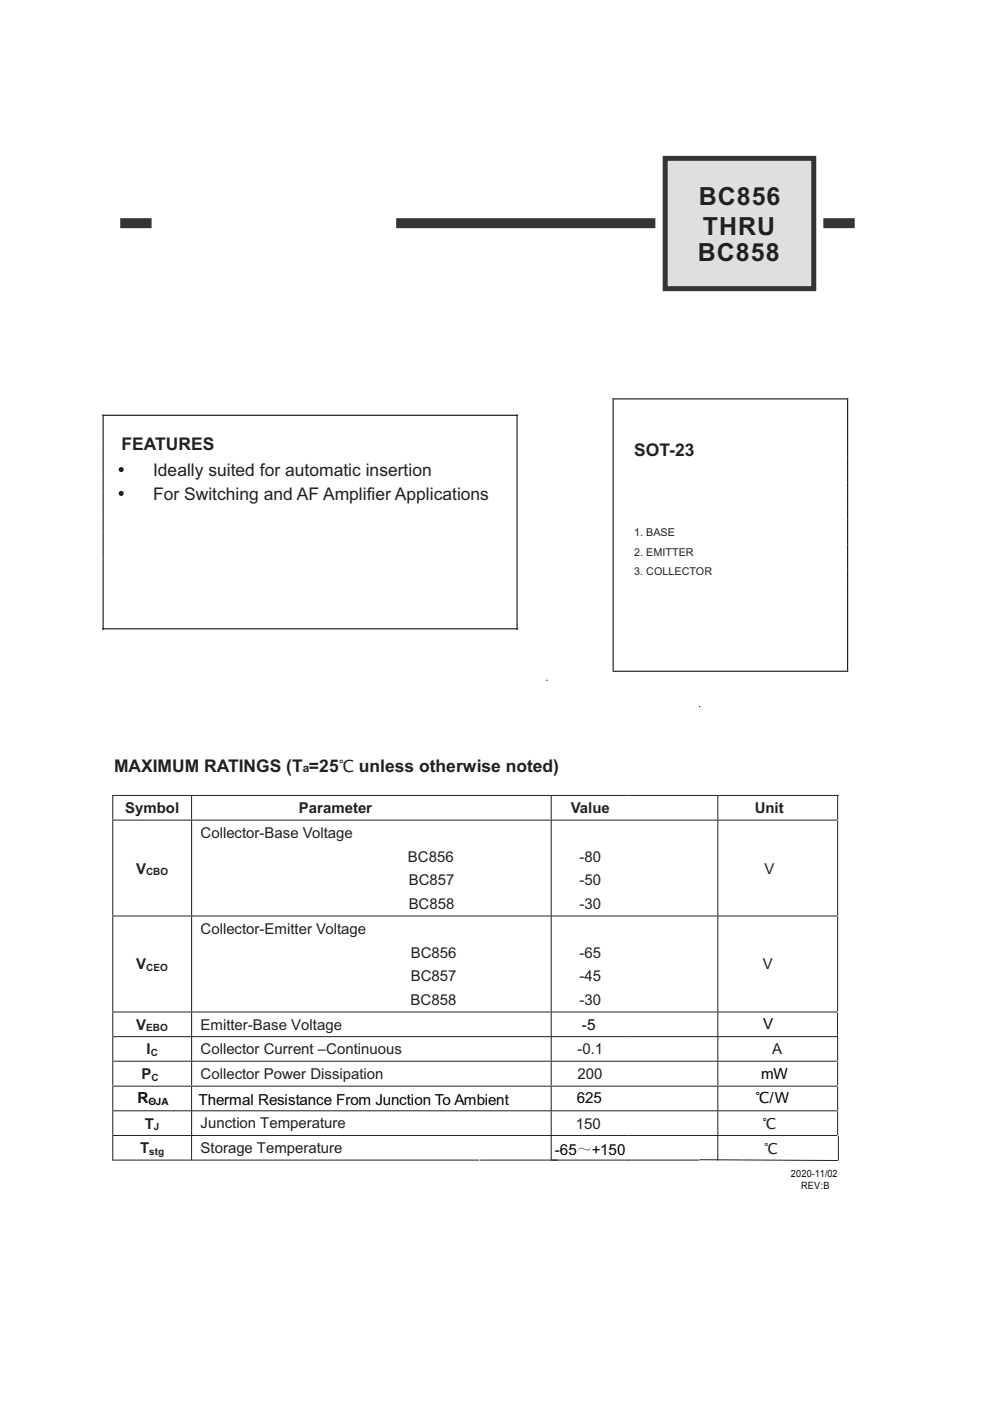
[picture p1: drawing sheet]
<svg xmlns="http://www.w3.org/2000/svg" width="210mm" height="297mm" viewBox="0 0 210 297" stroke-linecap="round" stroke-linejoin="round" font-family="sans-serif">
<g fill="#231f20">
<circle cx="25.7" cy="99.6" r=".54"/>
<circle cx="25.7" cy="104.6" r=".54"/>
</g>
<path d="M129.9 84.6h50M130 84.4v57.8M179.8 84.4v58M129.9 142.3h50M148.4 149.7v.3" fill="none" stroke="#231f20" stroke-width=".25"/>
<path d="M152.2 89.6h24.1v22h-24.1z" fill="#fff"/>
<path d="M152.2 89.6h24.1v22h-24.1z" fill="none" stroke="#fff" stroke-width=".26"/>
<g fill="none" stroke="#231f20" stroke-width=".21">
<path d="M23.8 168.6h154.1M23.8 173.9h153.8M23.9 168.6v5.2M23.9 174v20.1M40.6 168.7v5.1M40.6 174v20.1M116.9 168.7v5.1M116.9 174v20.1M148.4 168.6v.1M152.3 168.7v5.1M152.3 174v20.1M177.7 168.7v5.1"/>
<path d="M177.7 174v20.1M23.8 194.2h153.8M23.9 194.3v20.2M40.6 194.3v20.2M116.9 194.3v20.2M152.3 194.3v20.2M177.7 194.3v20.2M23.8 214.6h153.8M23.8 219.8h153.8M23.9 214.6v5.1M23.9 219.9v5M40.6 214.6v5.1"/>
<path d="M40.6 219.9v5M116.9 214.6v5.1M116.9 219.9v5M152.3 214.6v5.1M152.3 219.9v5M177.7 219.9v5M23.8 230.3h153.8M23.8 225h153.8M23.8 235.5h153.8M23.9 230.4v5M23.9 225.1v5M23.9 235.6v5.1"/>
<path d="M40.6 230.4v5M40.6 225.1v5M40.6 235.6v5.1M116.9 230.4v5M116.9 225.1v5M116.9 235.6v5.1M152.3 230.4v5M152.3 225.1v5M152.3 235.6v5.1M177.7 230.4v5M177.7 225.1v5M177.7 235.6v5.1"/>
<path d="M23.8 240.7h153.8M23.8 246h16.8M23.9 240.8v5.2M40.6 240.8v5.2M40.7 246h61M101.8 246h46.5M116.9 240.8v5.2M148.4 245.9l29.3 .1M152.3 240.8v5.2"/>
</g>
<path d="M122.8 243.6a1.41 1.41 0 0 1 1.6 .1l.4 .1 .5-.4a.77 .77 0 0 1-1.4 .3 .92 .92 0 0 0-1.3 .2z" fill="#221f20"/>
<path d="M25.5 47.3h6.6M84 47.3h55M174.6 47.3h6.7" fill="none" stroke="#323435" stroke-width="2.1" stroke-linecap="butt"/>
<path d="M141.1 33.6h31.5v27.6h-31.5z" fill="#dbdfe7"/>
<path d="M141.1 33.6h31.5v27.6h-31.5z" fill="none" stroke="#323435" stroke-width="1.1" stroke-linecap="butt"/>
<path d="M21.7 88.1h88.2M21.9 87.9v45.7M109.7 87.9v45.7M21.7 133.3h88.2M116 144.1v.3" fill="none" stroke="#231f20" stroke-width=".25"/>
<path d="M177.6 214.7v5.3M177.8 240.8v5.2" fill="none" stroke="#231f20" stroke-width=".21"/>
<g font-size="5.3" fill="#221e1f">
<text x="148.2" y="43.6">BC856</text>
<text x="149.1" y="49.7">THRU</text>
<text x="148" y="55.4">BC858</text>
</g>
<g font-size="3.7" fill="#231f20">
<text x="25.8" y="95.4">FEATURES</text>
<text x="32.5" y="100.9">Ideally suited for automatic insertion</text>
<text x="134.5" y="96.6">SOT-23</text>
<text x="32.5" y="106">For Switching and AF Amplifier Applications</text>
<text x="24.2" y="163.7">MAXIMUM RATINGS (T =25℃ unless otherwise noted)</text>
</g>
<g font-size="3.2" fill="#231f20">
<text x="26.5" y="172.4">Symbol</text>
<text x="63.4" y="172.4">Parameter</text>
<text x="121.1" y="172.4">Value</text>
<text x="160.1" y="172.4">Unit</text>
<text x="42.5" y="177.6">Collector-Base Voltage</text>
<text x="28.9" y="185.2">V</text>
<text x="86.5" y="182.7">BC856</text>
<text x="122.9" y="182.7">-80</text>
<text x="162.1" y="185.2">V</text>
<text x="86.7" y="187.7">BC857</text>
<text x="122.9" y="187.7">-50</text>
<text x="42.5" y="198">Collector-Emitter Voltage</text>
<text x="86.7" y="192.8">BC858</text>
<text x="122.9" y="192.8">-30</text>
<text x="87.1" y="203">BC856</text>
<text x="122.9" y="203">-65</text>
<text x="28.9" y="205.6">V</text>
<text x="87.1" y="208">BC857</text>
<text x="122.9" y="208">-45</text>
<text x="161.8" y="205.5">V</text>
<text x="87.1" y="213.1">BC858</text>
<text x="122.9" y="213.1">-30</text>
<text x="28.9" y="218.3">V</text>
<text x="42.5" y="218.3">Emitter-Base Voltage</text>
<text x="31.1" y="223.6">I</text>
<text x="42.5" y="223.5">Collector Current –Continuous</text>
<text x="122.5" y="223.5">-0.1</text>
<text x="163.8" y="223.5">A</text>
<text x="30" y="228.8">P</text>
<text x="42.5" y="228.7">Collector Power Dissipation</text>
<text x="122.5" y="228.8">200</text>
<text x="30.7" y="239.3">T</text>
<text x="42.5" y="239.3">Junction Temperature</text>
<text x="122.1" y="239.4">150</text>
<text x="161.7" y="239.4">℃</text>
<text x="29.7" y="244.5">T</text>
<text x="42.5" y="244.5">Storage Temperature</text>
<text x="162.1" y="244.6">℃</text>
</g>
<g font-size="3.2" fill="#010202">
<text x="123.4" y="218.3">-5</text>
<text x="161.9" y="218.2">V</text>
<text x="29.2" y="233.9">R</text>
<text x="122.3" y="233.9">625</text>
<text x="160.3" y="233.9">℃/W</text>
<text x="161.4" y="228.7">mW</text>
<text x="42.1" y="234.2">Thermal Resistance From Junction To Ambient</text>
<text x="117.7" y="244.8">-65</text>
<text x="125.5" y="244.8">+150</text>
</g>
<text font-size="2.5" fill="#231f20" x="64.2" y="163.7">a</text>
<g font-size="2.3" fill="#231f20">
<text x="134.5" y="113.6">1. BASE</text>
<text x="134.5" y="117.8">2. EMITTER</text>
<text x="134.5" y="122">3. COLLECTOR</text>
</g>
<g font-size="2.1" fill="#231f20">
<text x="31" y="185.6">CBO</text>
<text x="31" y="205.9">CEO</text>
<text x="31" y="218.7">EBO</text>
<text x="32" y="223.9">C</text>
<text x="32.2" y="229.1">C</text>
<text x="32.7" y="239.6">J</text>
<text x="31.7" y="244.9">stg</text>
</g>
<text font-size="2.1" fill="#010202" x="31.5" y="234.3">ΘJA</text>
<g font-size="2.1" fill="#0c0c0b">
<text x="167.7" y="249.5">2020-11/02</text>
<text x="169.9" y="252">REV:B</text>
</g>
</svg>
